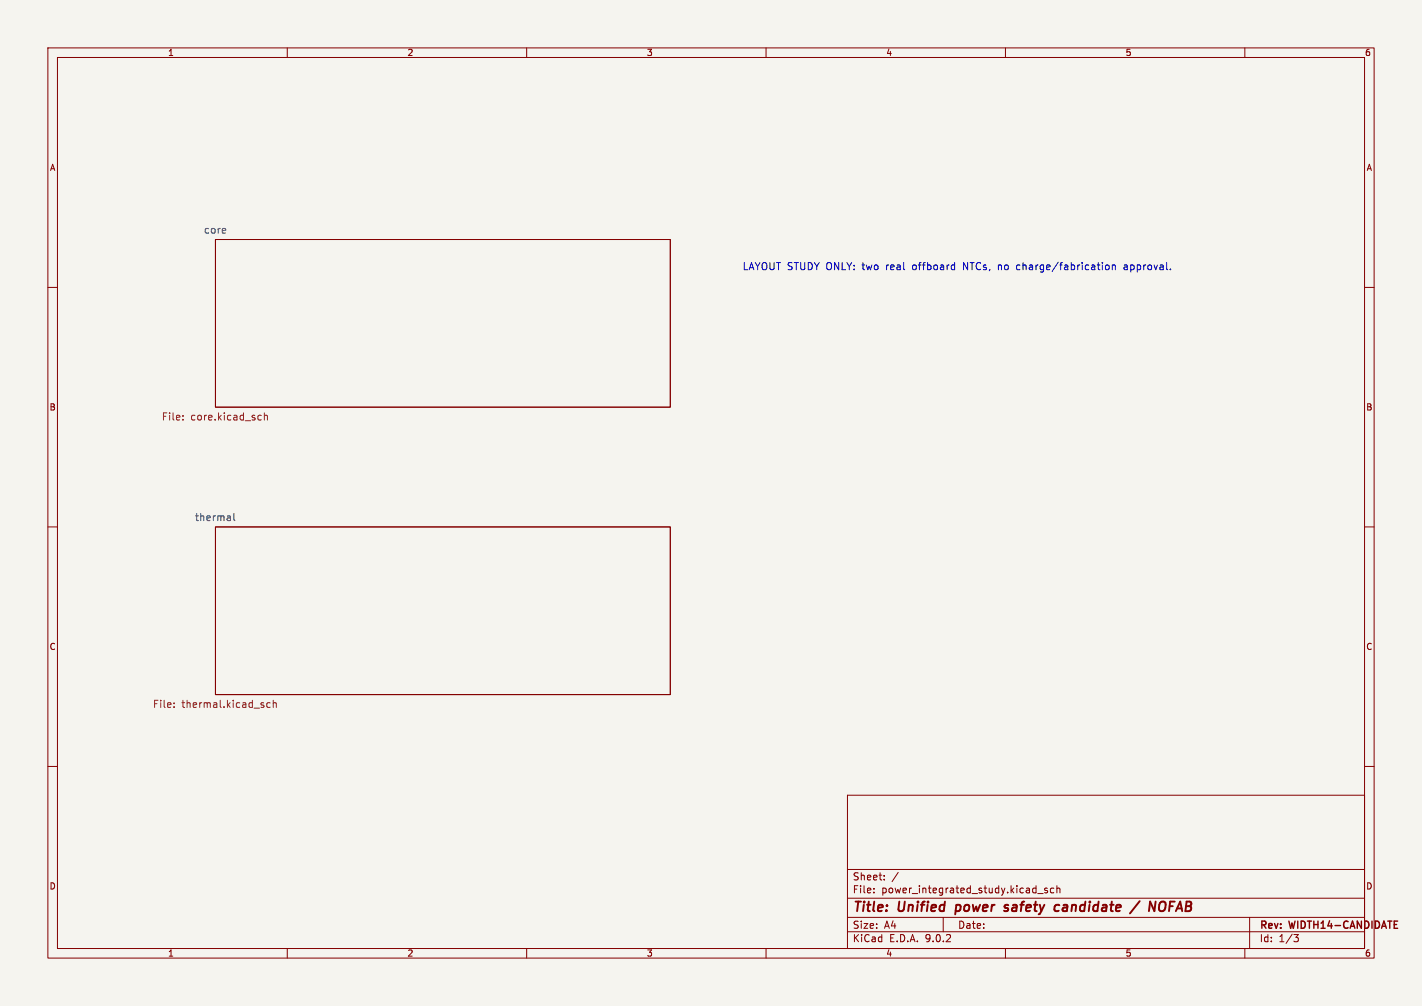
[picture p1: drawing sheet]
<svg xmlns="http://www.w3.org/2000/svg" width="297mm" height="210mm" viewBox="0 0 297 210" stroke-linecap="round" stroke-linejoin="round" font-family="sans-serif">
<path d="M0 0h297v210h-297z" fill="#f5f4ef" stroke="#f5f4ef" stroke-width=".21"/>
<g fill="none" stroke="#840000" stroke-width=".21">
<path d="M10 10h277v190h-277zM12 12h273v186h-273zM60 10v2M110 10v2M160 10v2M210 10v2M260 10v2M45 50h95v35h-95zM10 60h2M285 60h2M10 110h2M45 110h95v35h-95z"/>
<path d="M285 110h2M10 160h2M177 166h108v32h-108zM285 160h2M60 198v2M110 198v2M160 198v2M177 194.5h108M177 191.5h108M177 187.5h108M177 181.5h108M182.5 186.3v.1"/>
<path d="M182.5 185.5v.1M184.7 183.6v.1M184.7 182.8v.1M187.6 182.1l-1.3 2M197 191.5v3M210 198v2M216.7 186.5h1.2M218.7 185.5l-.3-.1-.2 .2v.2l.5 .2v.3h-.5M220.1 185.5l-.4-.1-.3 .3 .1 .6h.6M220.7 185.5l.3-.1 .3 .1 .1 .9M220.7 184.9v1.5M260 198v2"/>
<path d="M261 191.5v6.5M270.2 195.1h1l-.5 .6 .4 .1 .1 .5-.3 .3h-.4"/>
</g>
<path d="M199.8 188.9l-.3 2M209.9 189.4l.4 .1 .3 .3-.1 .3-.6 .1M210.6 189a.5 .5 0 0 0-.8 .2M220.7 188.9l.6 .1M221.1 190.1l-.6 .1M222.1 189.5l-.1 .6M238 188.1l-2 2.6M243.4 188.5l-.1-.2a.73 .73 0 0 0-1.2 .6v.6l.2 .6a.73 .73 0 0 0 1.1-.6" fill="none" stroke="#840000" stroke-width=".4"/>
<path d="M38.2 87.5v.2M38.2 86.8v.1M54.1 86.7l.5 .1M54.6 87.6l-.5 .1M55.2 86.8l.2-.1 .4 .1 .1 .9M55.2 86.2v1.5M36.4 147.5v.2M36.4 146.8v.1M56.4 146.8l-.4-.1-.3 .3 .2 .6h.5M57.1 146.8l.2-.1 .3 .1 .1 .9M57.1 146.2v1.5" fill="none" stroke="#725600" stroke-width=".21"/>
<path d="M48.9 107.2v1.3l.2 .2" fill="none" stroke="#006464" stroke-width=".21"/>
<path d="M199.2 55.3l.2 .1M199.4 54.8v1.5M199.4 56.2l-.2 .1M208.5 55.3v1M208.6 55.4l-.1 .1M212.6 55.3l-.3 .3v.4l.3 .3M231 55.5l.2-.2 .4 .2 .1 .5-.2 .2-.3 .1-.2-.1zM232.3 55.5l.2-.2 .4 .1 .1 .9M232.3 55.3v1M235.2 55.3l-.4 .1M235.3 55.7h-.3l-.3 .3 .1 .2 .5 .1" fill="none" stroke="#0000c2" stroke-width=".21"/>
<g font-size="2.8" fill="#840000">
<text x="178" y="190.9">Title:</text>
<text x="187.7" y="190.9">Unified</text>
<text x="200.5" y="190.9">power</text>
<text x="211.4" y="190.9">safety</text>
<text x="222.7" y="190.9">candidate</text>
<text x="239.6" y="190.9">/</text>
<text x="244" y="190.9">NOFAB</text>
</g>
<g font-size="2.1" fill="#006464">
<text x="42.5" y="49">core</text>
<text x="40.6" y="109">thermal</text>
</g>
<g font-size="2.1" fill="#0000c2">
<text x="155" y="56.7">LAYOUT STUDY ONLY: two</text>
<text x="185.3" y="56.7">real</text>
<text x="191" y="56.7">offboard</text>
<text x="201.7" y="56.7">NTCs,</text>
<text x="209.2" y="56.7">no</text>
<text x="213.2" y="56.7">charge/fabrication</text>
<text x="235.8" y="56.7">approval.</text>
</g>
<g font-size="2.1" fill="#725600">
<text x="33.7" y="88">File:</text>
<text x="39.8" y="88">core.kicad_sch</text>
<text x="31.8" y="148">File:</text>
<text x="37.9" y="148">thermal.kicad_sch</text>
</g>
<g font-size="2.1" fill="#840000">
<text x="178" y="184">Sheet:</text>
<text x="178" y="186.7">File:</text>
<text x="184.1" y="186.7">power_integrated_study.kicad_sch</text>
<text x="178" y="196.9">KiCad</text>
<text x="178" y="194.1">Size:</text>
<text x="184.7" y="194.1">A4</text>
<text x="185.7" y="196.9">E.D.A.</text>
<text x="193.3" y="196.9">9.0.2</text>
<text x="200" y="194.1">Date:</text>
<text x="263" y="194.3">Rev:</text>
<text x="263" y="196.9">Id:</text>
<text x="267.1" y="196.9">1/3</text>
<text x="269.4" y="194.3">WIDTH14-CANDIDATE</text>
</g>
<g font-size="1.8" fill="#840000">
<text x="35" y="11.9">1</text>
<text x="85" y="11.9">2</text>
<text x="135" y="11.9">3</text>
<text x="185" y="11.9">4</text>
<text x="235" y="11.9">5</text>
<text x="285" y="11.9">6</text>
<text x="10.3" y="35.9">A</text>
<text x="285.3" y="35.9">A</text>
<text x="10.3" y="85.9">B</text>
<text x="285.3" y="85.9">B</text>
<text x="10.3" y="135.9">C</text>
<text x="285.3" y="135.9">C</text>
<text x="10.3" y="185.9">D</text>
<text x="285.3" y="185.9">D</text>
<text x="35" y="199.9">1</text>
<text x="85" y="199.9">2</text>
<text x="135" y="199.9">3</text>
<text x="185" y="199.9">4</text>
<text x="235" y="199.9">5</text>
<text x="285" y="199.9">6</text>
</g>
</svg>
